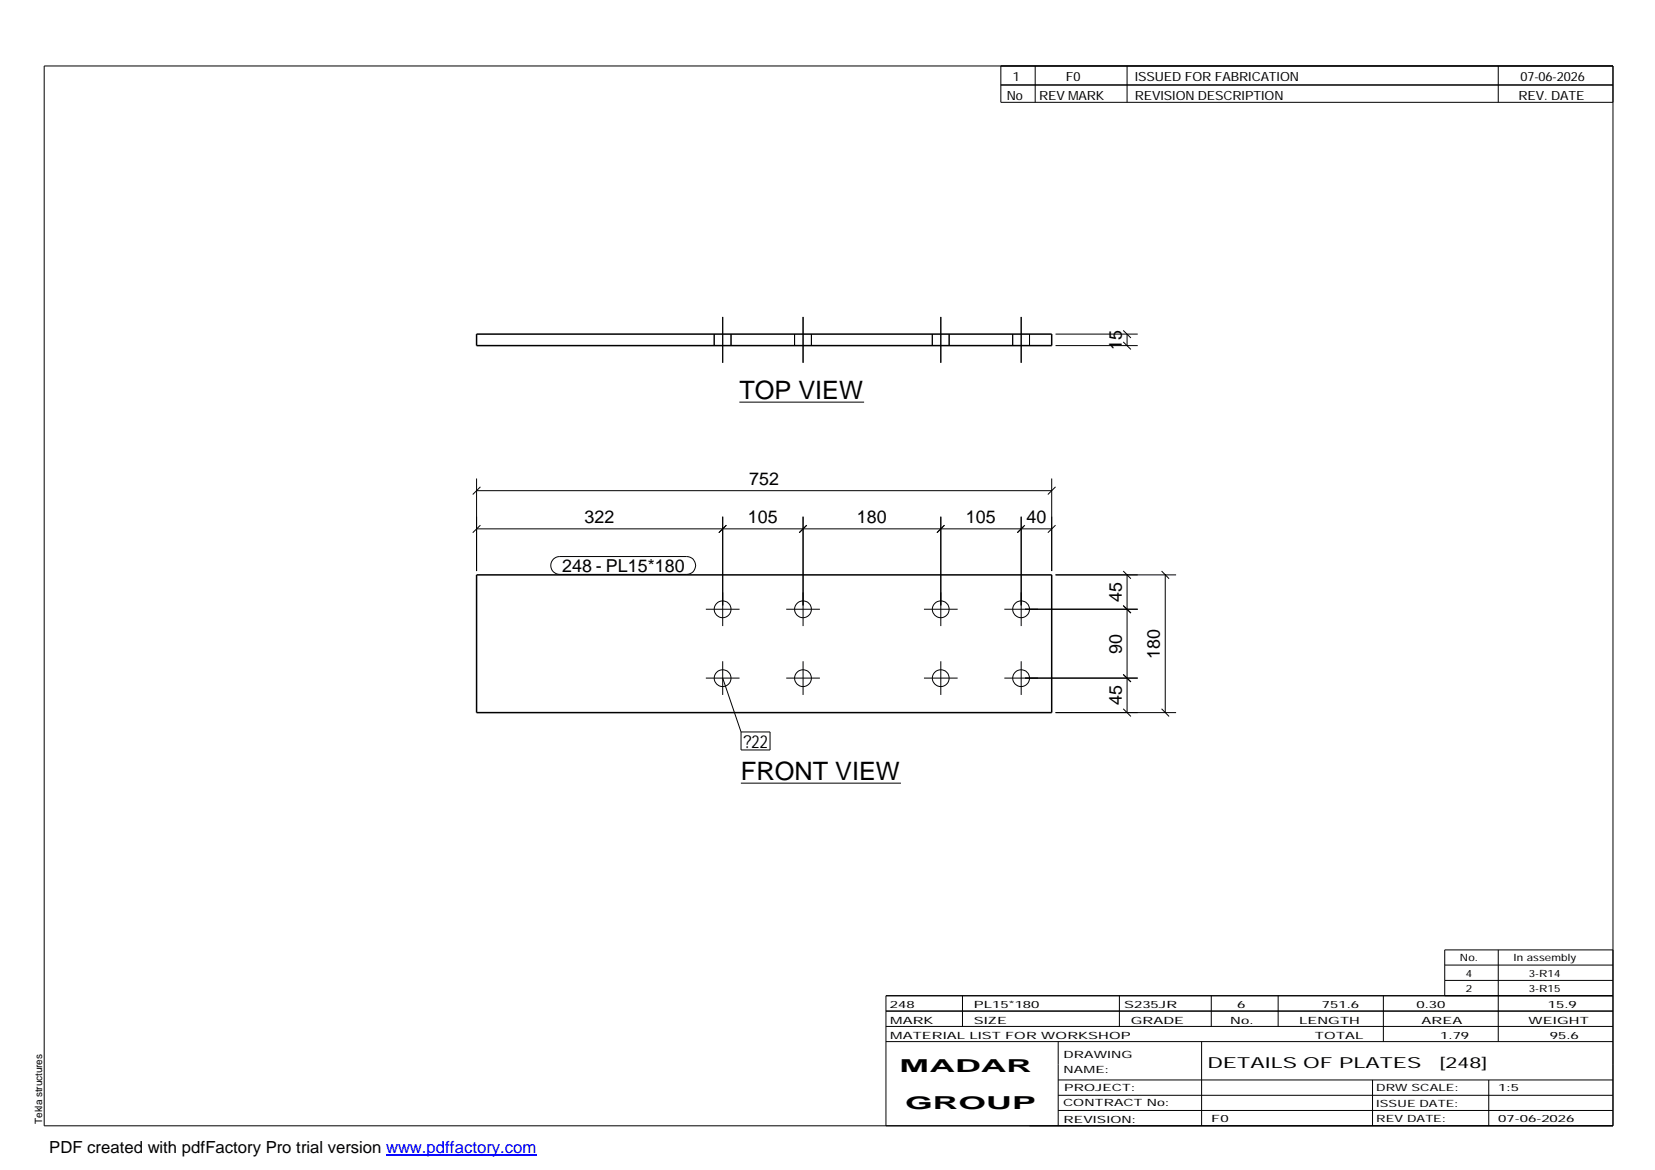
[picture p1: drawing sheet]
<svg xmlns="http://www.w3.org/2000/svg" width="420mm" height="297mm" viewBox="0 0 420 297" stroke-linecap="round" stroke-linejoin="round" font-family="sans-serif">
<g fill="none" stroke="#000" stroke-width=".25">
<path d="M11.2 16.7h398.3v269.1h-398.3zM254.1 16.7v9.3h155.4M262.8 16.7v9.3M286.1 16.7v9.3M380.4 16.7v9.3M254.1 21.6h155.4M181.3 84.8v2.9M183.5 80.5v11.6M185.6 84.8v2.9M201.7 84.8v2.9M203.9 80.5v11.6M206 84.8v2.9"/>
<path d="M236.7 84.8v2.9M238.8 80.5v11.6M241 84.8v2.9M257.1 84.8v2.9M259.2 80.5v11.6M261.4 84.8v2.9M268 87.7h20.8M268 84.8h20.8M285.2 86.8l1.9 1.9M285.2 83.9l1.9 1.9M286.1 84.8v2.9M187.7 102.1h31.7"/>
<path d="M121 124.6h146M121 121.5v23.5M121 134.3h146M122 123.6l-2 1.9M122 133.3l-2 1.9M183.5 131.2v27.7M184.4 133.3l-1.9 1.9M203.9 131.2v27.7M204.8 133.3l-1.9 1.9M238.8 131.2v27.7M239.8 133.3l-1.9 1.9M259.2 131.2v27.7"/>
<path d="M260.2 133.3l-1.9 1.9M267 121.5v23.5M268 123.6l-2 1.9M268 133.3l-2 1.9M140.5 141.9l.7-.4 .9-.2h32.2a2.26 2.26 0 0 1 2.3 2.3 2.26 2.26 0 0 1-2.3 2.2h-32.2a2.27 2.27 0 0 1-2.1-1.4 2.27 2.27 0 0 1 .5-2.5zM179.2 154.7h8.5M199.6 154.7h8.6M234.6 154.7h8.5M255 154.7h33.8M268 146h30.6M285.2 153.7l1.9 1.9M285.2 145l1.9 1.9"/>
<path d="M286.1 146v34.9M294.9 145l1.9 1.9M295.8 146v34.9M179.2 172.2h8.5M183.5 167.9v8.5M183.5 172.2l4.6 13.6M199.6 172.2h8.6M203.9 167.9v8.5M234.6 172.2h8.5M238.8 167.9v8.5M255 172.2h33.8M259.2 167.9v8.5"/>
<path d="M285.2 179.9l1.9 2M285.2 171.2l1.9 1.9M294.9 179.9l1.9 2M188.1 198.8h40.6M188.1 185.8h7.4v4.6h-7.4zM268 180.9h30.6M224.9 256.7h184.6M244.3 252.8v7.8M284.2 252.8v7.8M307.5 252.8v7.8M324.5 252.8v7.8M351.2 252.8v11.6"/>
<path d="M366.8 245h42.7M366.8 248.9h42.7M380.4 241.2v23.2M409.5 241.2h-42.7v11.6M409.5 252.8h-184.6v33M224.9 264.4h184.6M224.9 260.6h184.6M268.6 264.4v21.4M268.6 274.2h140.9M268.6 278.1h140.9M305.1 264.4v21.4M348.4 274.2v11.6"/>
<path d="M378 274.2v11.6M268.6 281.9h140.9"/>
<circle cx="183.5" cy="154.7" r="2.15"/>
<circle cx="203.9" cy="154.7" r="2.15"/>
<circle cx="238.8" cy="154.7" r="2.15"/>
<circle cx="259.2" cy="154.7" r="2.15"/>
<circle cx="183.5" cy="172.2" r="2.15"/>
<circle cx="203.9" cy="172.2" r="2.15"/>
<circle cx="238.8" cy="172.2" r="2.15"/>
<circle cx="259.2" cy="172.2" r="2.15"/>
</g>
<path d="M121 84.8h146v2.9h-146zM121 146h146v34.9h-146z" fill="none" stroke="#000" stroke-width=".38"/>
<path d="M98 293.3h38.2" fill="none" stroke="#00f" stroke-width=".3"/>
<g font-size="6.4">
<text x="187.7" y="101.3">TOP VIEW</text>
<text x="188.1" y="198.1">FRONT VIEW</text>
</g>
<g font-size="4.5">
<text x="284.8" y="88.8" transform="rotate(-90 284.8 88.8)">15</text>
<text x="190.2" y="123.2">752</text>
<text x="148.4" y="132.9">322</text>
<text x="189.9" y="132.9">105</text>
<text x="217.6" y="132.9">180</text>
<text x="245.2" y="132.9">105</text>
<text x="260.6" y="132.9">40</text>
<text x="142.7" y="145.3">248 - PL15*180</text>
<text x="284.8" y="152.9" transform="rotate(-90 284.8 152.9)">45</text>
<text x="284.8" y="165.9" transform="rotate(-90 284.8 165.9)">90</text>
<text x="294.5" y="167.2" transform="rotate(-90 294.5 167.2)">180</text>
<text x="284.8" y="179.1" transform="rotate(-90 284.8 179.1)">45</text>
<text x="188.7" y="189.8">?22</text>
<text x="228.4" y="272.3">MADAR</text>
<text x="229.8" y="281.6">GROUP</text>
</g>
<text font-size="4.2" x="12.5" y="292.7">PDF created with pdfFactory Pro trial version www.pdffactory.com</text>
<g font-size="3.9">
<text x="306.5" y="271.3">DETAILS OF PLATES</text>
<text x="365.4" y="271.3">[248]</text>
</g>
<g font-size="3.2">
<text x="257.1" y="20.5">1</text>
<text x="270.6" y="20.5">F0</text>
<text x="288.1" y="20.5">ISSUED FOR FABRICATION</text>
<text x="386" y="20.5">07-06-2026</text>
<text x="255.6" y="25.5">No</text>
<text x="263.8" y="25.5">REV MARK</text>
<text x="288.1" y="25.5">REVISION DESCRIPTION</text>
<text x="385.5" y="25.5">REV. DATE</text>
</g>
<g font-size="2.5">
<text x="370.6" y="244.1">No.</text>
<text x="384.3" y="244.1">In assembly</text>
<text x="372.1" y="247.9">4</text>
<text x="372.1" y="251.8">2</text>
<text x="388.1" y="247.9">3-R14</text>
<text x="388.1" y="251.8">3-R15</text>
<text x="225.9" y="255.9">248</text>
<text x="247.3" y="255.9">PL15*180</text>
<text x="285.4" y="255.9">S235JR</text>
<text x="314.1" y="255.9">6</text>
<text x="335.6" y="255.9">751.6</text>
<text x="359.6" y="255.9">0.30</text>
<text x="392.9" y="255.9">15.9</text>
<text x="226" y="263.7">MATERIAL LIST FOR WORKSHOP</text>
<text x="226" y="259.9">MARK</text>
<text x="247.2" y="259.9">SIZE</text>
<text x="287.1" y="259.9">GRADE</text>
<text x="312.3" y="259.9">No.</text>
<text x="329.8" y="259.9">LENGTH</text>
<text x="333.8" y="263.7">TOTAL</text>
<text x="360.9" y="259.9">AREA</text>
<text x="365.6" y="263.7">1.79</text>
<text x="388.1" y="259.9">WEIGHT</text>
<text x="393.4" y="263.7">95.6</text>
<text x="270" y="268.5">DRAWING</text>
<text x="270" y="272.5">NAME:</text>
<text x="269.9" y="280.9">CONTRACT No:</text>
<text x="270.2" y="277">PROJECT:</text>
<text x="349.4" y="277.1">DRW SCALE:</text>
<text x="349.4" y="281">ISSUE DATE:</text>
<text x="380.4" y="277.1">1:5</text>
<text x="10.7" y="285.4" transform="rotate(-90 10.7 285.4)">Tekla structures</text>
<text x="270" y="285">REVISION:</text>
<text x="307.5" y="284.8">F0</text>
<text x="349.4" y="284.8">REV DATE:</text>
<text x="380.4" y="284.8">07-06-2026</text>
</g>
</svg>
